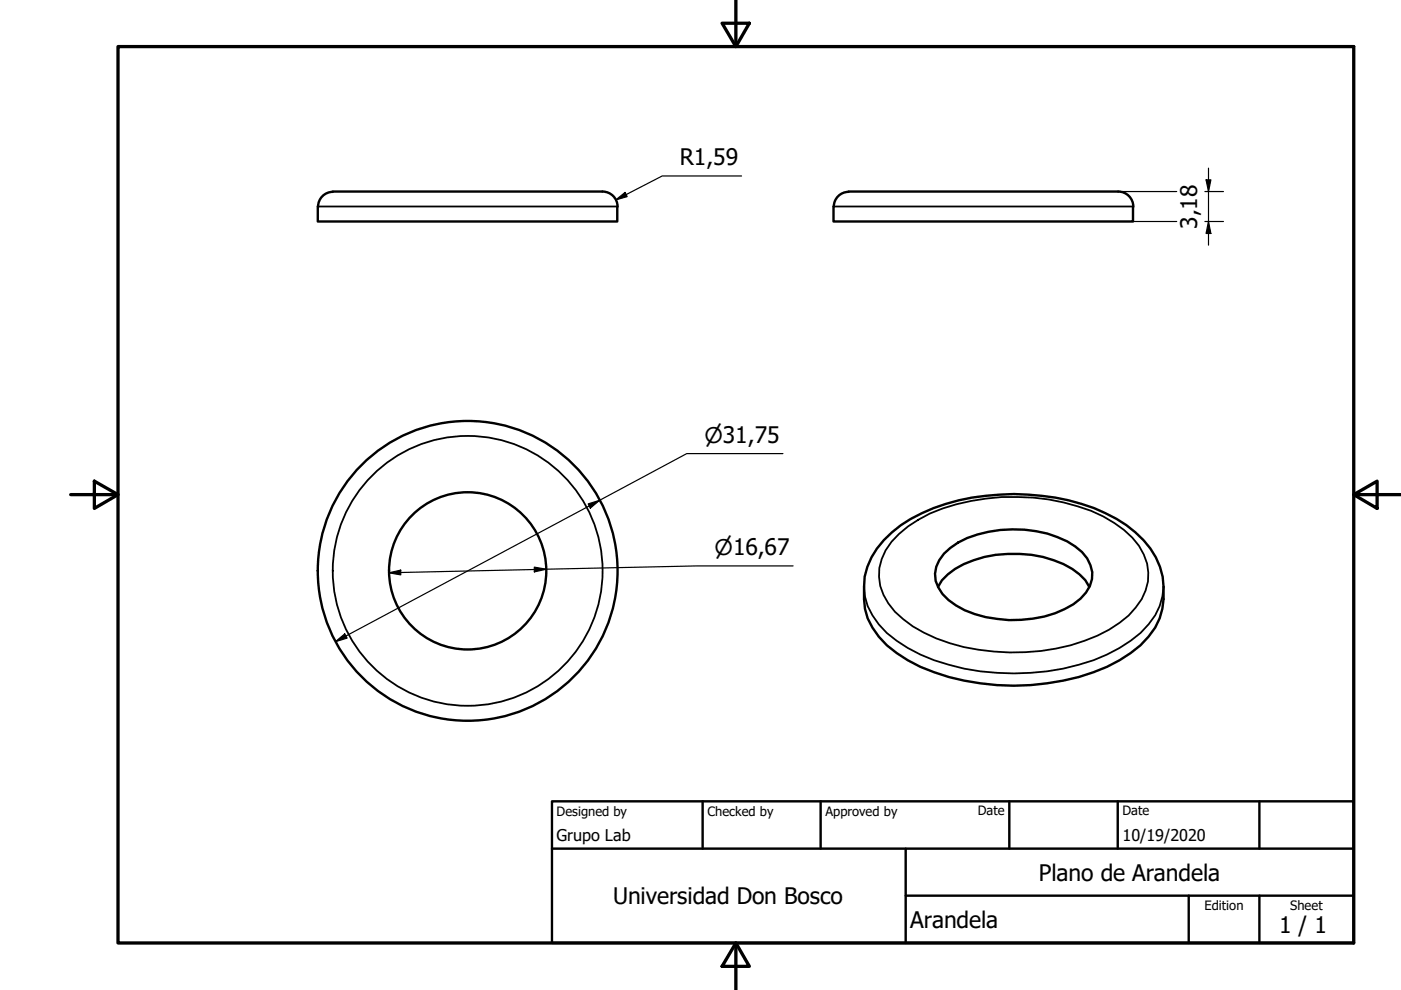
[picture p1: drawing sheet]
<svg xmlns="http://www.w3.org/2000/svg" width="297mm" height="210mm" viewBox="0 0 297 210" stroke-linecap="round" stroke-linejoin="round" font-family="sans-serif">
<!-- layer: Visible Narrow (ISO) -->
<g fill="none" stroke="#000" stroke-width=".38">
<path d="M67.4 43.8h63.5M176.7 43.8h63.5M190.6 113.2a29.6 29.6 0 0 1 15.3-7 45.4 45.4 0 0 1 28 3.3 20.9 20.9 0 0 1 7.6 6.2 10.4 10.4 0 0 1-.7 13.1 23.2 23.2 0 0 1-10.9 7.1 46.6 46.6 0 0 1-31.4-.5 22.8 22.8 0 0 1-10.2-7.5 10.4 10.4 0 0 1 .7-13.1zM183.2 124.4a12.1 12.1 0 0 0 3.1 8 27 27 0 0 0 11.8 7.6 51.5 51.5 0 0 0 36.6-1.2 24.2 24.2 0 0 0 10.2-8.3l1-2 .5-2 .3-2.1"/>
<circle cx="99.2" cy="121" r="28.6"/>
</g>
<!-- layer: Visible (ISO) -->
<g fill="none" stroke="#000" stroke-width=".51">
<path d="M67.4 43.8v3.2h63.5v-3.2M70.5 40.6h57.2M70.6 40.7a3.1 3.1 0 0 0-3.2 3.1M127.7 40.6a3.2 3.2 0 0 1 3.2 3.2M176.7 43.8v3.2h63.5v-3.2M179.9 40.6h57.1M179.9 40.7a3.1 3.1 0 0 0-3.1 3.1M237.1 40.6a3.2 3.2 0 0 1 3.2 3.2M187.4 114.5a30.6 30.6 0 0 1 15.9-8.4 51.5 51.5 0 0 1 28.7 1.6 24.8 24.8 0 0 1 13 10.4 16.8 16.8 0 0 1-.1 15 25.1 25.1 0 0 1-13.1 9.4 51.2 51.2 0 0 1-36.7-1.1 25.6 25.6 0 0 1-8.8-6.4 12.1 12.1 0 0 1-3.1-8v-2.6a14.1 14.1 0 0 1 4.2-9.9zM200.2 117.4a16.4 16.4 0 0 1 9.4-4.7 24.8 24.8 0 0 1 18.4 3.2 6.9 6.9 0 0 1 3.1 8.3 10.5 10.5 0 0 1-5.4 4.9 25.6 25.6 0 0 1-23-.7 8.9 8.9 0 0 1-4.3-5.2 6.4 6.4 0 0 1 1.8-5.8zM198.9 124.4a12 12 0 0 1 7.5-5.6 26.1 26.1 0 0 1 20.9 1.8l1.6 1.2 1.2 1.2 .8 1.4"/>
<circle cx="99.2" cy="121" r="16.7"/>
<circle cx="99.2" cy="121" r="31.8"/>
</g>
<!-- layer: Title (ISO) -->
<path d="M117 169.9h170v30h-170zM117 179.9h170M149 169.9v10M174 169.9v10M192 179.9v20M214 169.9v10M237 169.9v10M267 169.9v10M192 189.9h95M252 189.9v10M267 189.9v10" fill="none" stroke="#000" stroke-width=".51"/>
<!-- layer: Border (ISO) -->
<path d="M156 -.1v10M25 9.9h262v190h-262zM153.1 4.9h5.8l-2.9 5zM15 104.9h10M20 102l5 2.9-5 2.9zM287 104.9l5-2.9v5.8zM287 104.9h10M156 199.9l2.9 5h-5.8zM156 199.9v10" fill="none" stroke="#000" stroke-width=".7"/>
<!-- layer: Dimension (ISO) -->
<g fill="none" stroke="#000" stroke-width=".25">
<path d="M157.2 37.3h-16.8l-9.8 5.1M255.7 38.1h1l-.5 2.5zM256.2 35.7v16.3M130.6 42.4l1.9-1.6 .5 .9zM237 40.6h12.5M240.2 47h9.3M255.5 47h3.9M255.5 40.6h3.9M256.2 47l.5 2.5h-1zM166 96.2h-20.4l-74.5 39.9M124.7 106.8l2.4-.7-1.9 1.6zM168.1 120h-20.3l-65.3 1.4"/>
<path d="M71.1 136.1l2-1.7 .5 .9zM82.5 121.4l2.5-.5v1zM113.3 120.2l2.5 .5-2.5 .6z"/>
</g>
<g fill="#000">
<path d="M255.7 38.1h1l-.5 2.5z" fill-rule="evenodd"/>
<path d="M130.6 42.4l1.9-1.6 .5 .9z" fill-rule="evenodd"/>
<path d="M256.2 47l.5 2.5h-1z" fill-rule="evenodd"/>
<path d="M124.7 106.8l2.4-.7-1.9 1.6z" fill-rule="evenodd"/>
<path d="M71.1 136.1l2-1.7 .5 .9z" fill-rule="evenodd"/>
<path d="M82.5 121.4l2.5-.5v1z" fill-rule="evenodd"/>
<path d="M113.3 120.2l2.5 .5-2.5 .6z" fill-rule="evenodd"/>
</g>
<g font-size="4.8">
<text x="144.1" y="35">R1,59</text>
<text x="253.8" y="48.5" transform="rotate(-90 253.8 48.5)">3,18</text>
<text x="130" y="191.7">Universidad Don Bosco</text>
<text x="220.3" y="186.7">Plano de Arandela</text>
<text x="193" y="196.7">Arandela</text>
<text x="271.2" y="197.8">1 / 1</text>
</g>
<g font-size="4.6">
<text x="149.4" y="93.8">⌀31,75</text>
<text x="151.5" y="117.6">⌀16,67</text>
</g>
<g font-size="3.4">
<text x="118" y="178.2">Grupo Lab</text>
<text x="238" y="178.3">10/19/2020</text>
</g>
<g font-size="2.7">
<text x="118" y="173">Designed by</text>
<text x="150" y="173">Checked by</text>
<text x="175" y="173">Approved by</text>
<text x="207.3" y="172.9">Date</text>
<text x="238" y="172.9">Date</text>
<text x="255.4" y="193">Edition</text>
<text x="273.6" y="193">Sheet</text>
</g>
</svg>
